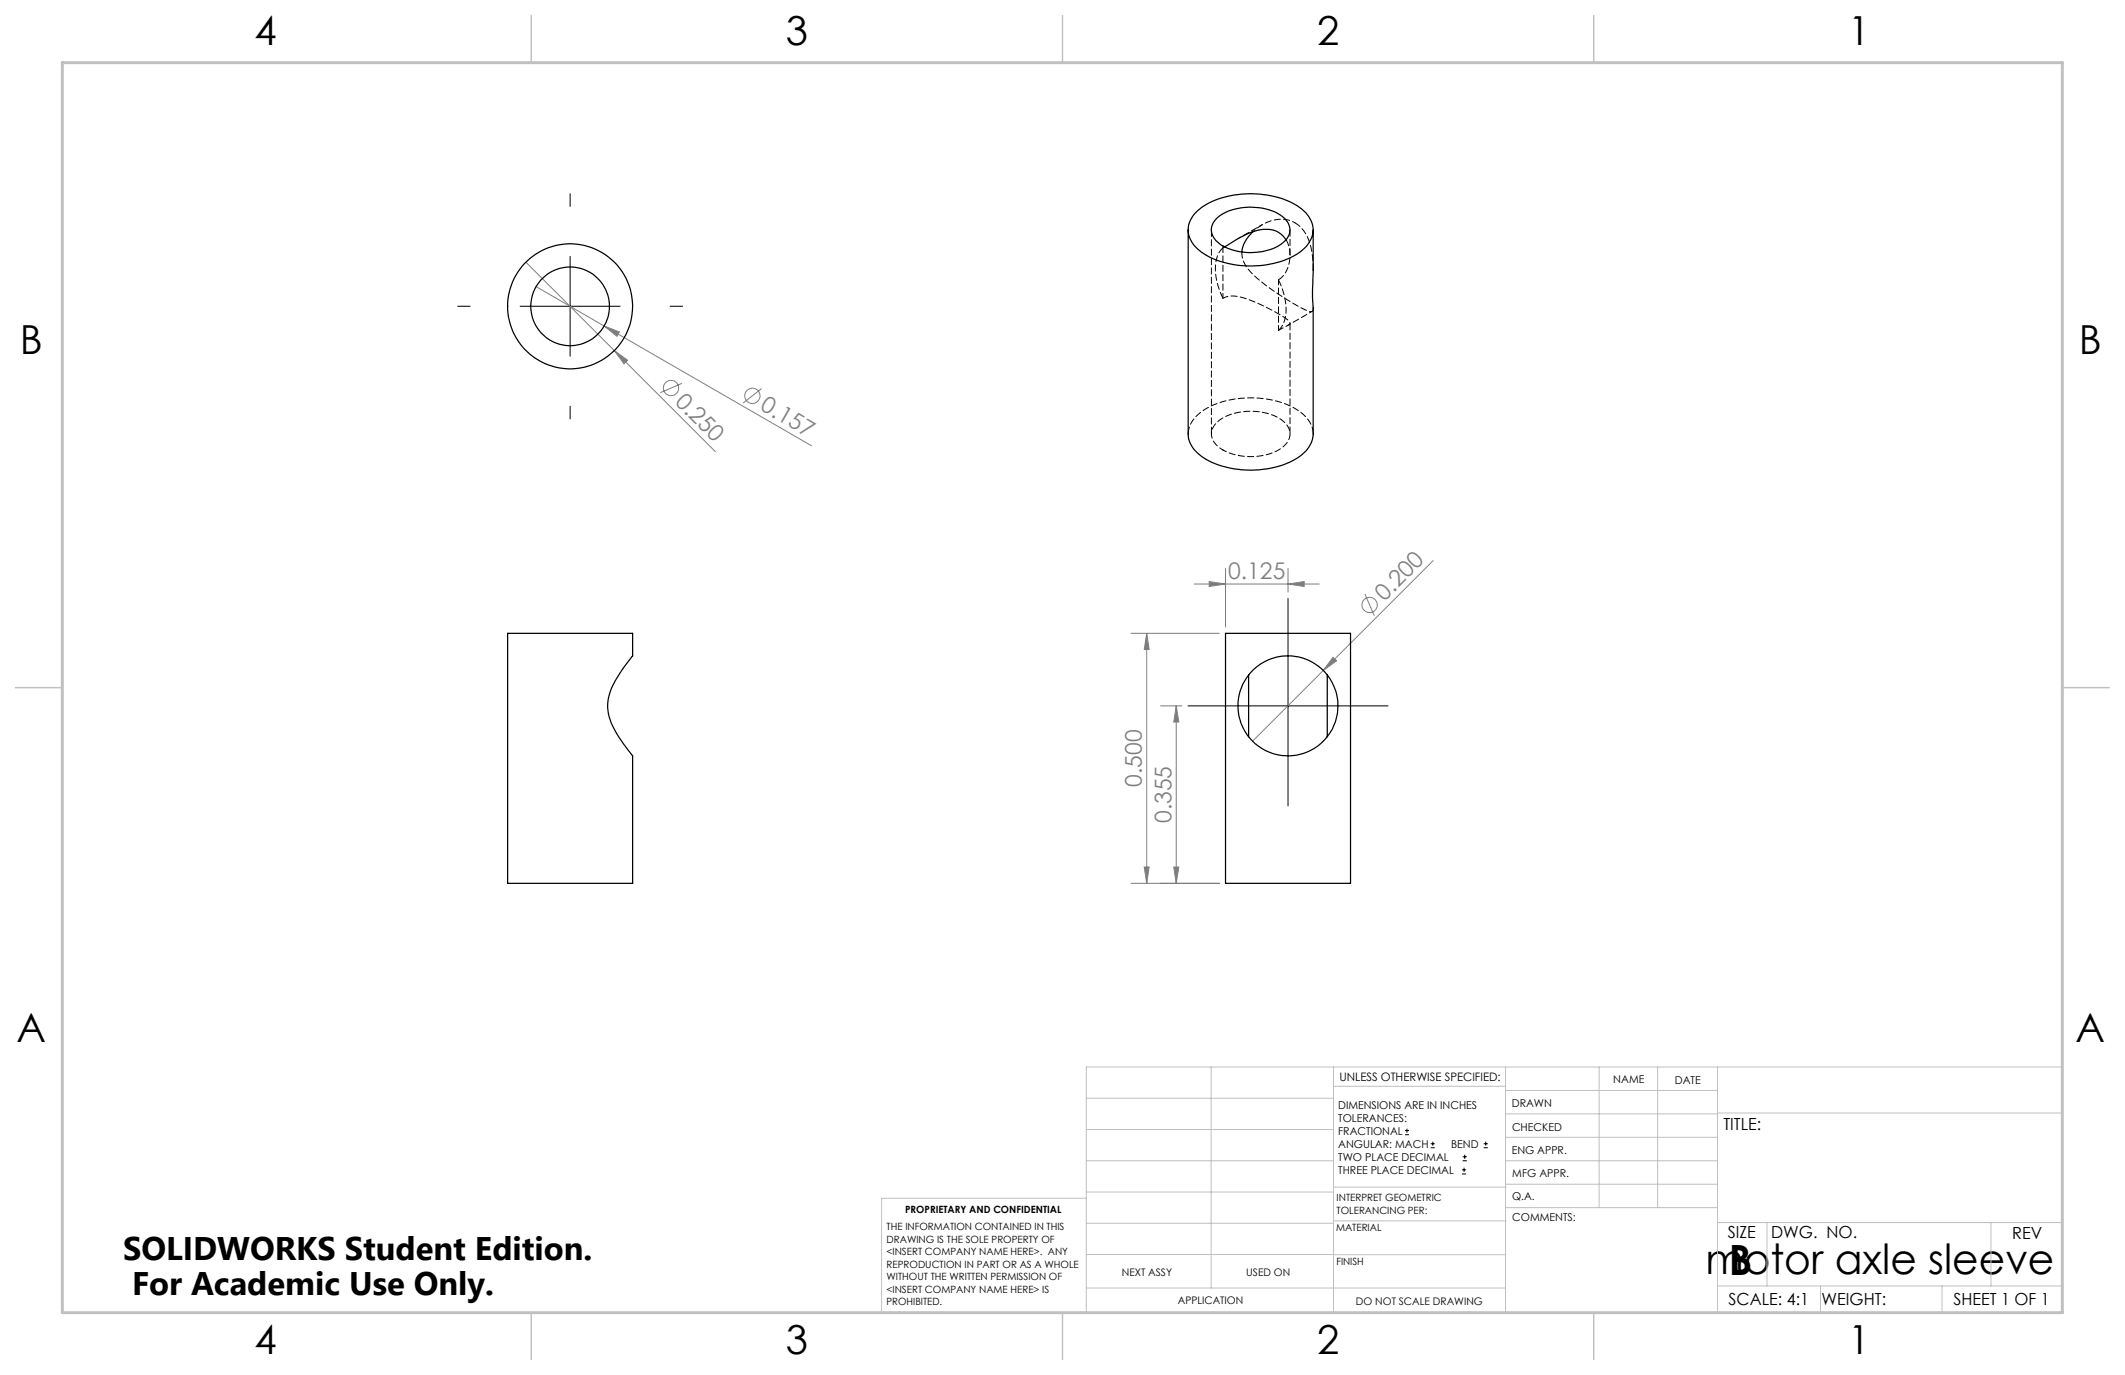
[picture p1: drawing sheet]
<svg xmlns="http://www.w3.org/2000/svg" width="432mm" height="279mm" viewBox="0 0 432 279" stroke-linecap="round" stroke-linejoin="round" font-family="sans-serif">
<g fill="none" stroke="#808080" stroke-width=".2">
<path d="M106.9 53.3l38.4 38.5M108.9 58.2l56 32.4M122.8 66.3l3.1 1.2-.5 .8zM124.8 71.2l2.7 2-.7 .7zM138.6 77.9l-4.4 1.9M154.8 79l-3.8 2.9M242.7 118.7h25.4M245.7 118.2l3.3 .5-3.3 .5zM249 115.5v11.9M261.7 118.7l3.3-.5v1zM261.7 115.5v4.8M291.2 113.9l-22.3 22.3"/>
<path d="M229.8 128.7h18M233 128.7v50.8M233 128.7l.5 3.3h-1zM268.9 136.2l-14.4 14.4M270.9 133.6l.7 .7-2.7 1.9zM277.4 120.7l1.9 4.4M235.8 143.4h4.3M239 143.4v36.1M239 143.4l.5 3.3h-1zM229.8 179.5h18M232.5 176.2h1l-.5 3.3zM238.5 176.2h1l-.5 3.3z"/>
<circle cx="136.4" cy="78.8" r="1.55"/>
<circle cx="152.9" cy="80.4" r="1.55"/>
<circle cx="278.3" cy="122.9" r="1.56"/>
</g>
<g fill="none" stroke="#000" stroke-width=".2">
<path d="M115.9 39.4v2.5M115.9 52.1v20.3M93 62.2h2.5M105.7 62.2h20.3M136.2 62.2h2.5M115.9 82.6v2.5M261.7 121.6v42.2M241.4 143.4h40.6M285.5 230.6h.8M285.5 229.7h.8M285.9 229.3v.9M290.7 233.2h.8"/>
<path d="M290.7 232.4h.8M291.1 232v.8M297.1 238.5h.8M297.1 237.7h.8M297.2 235.9h.9M297.2 235.1h.9M297.5 237.3v.8M297.6 234.6v.9M301.5 233.2h.8M301.5 232.4h.8M301.9 232v.8"/>
</g>
<g fill="none" stroke="#c0c0c0" stroke-width=".2">
<path d="M246.1 216.8v44.9M271 216.8v49.9M305.9 216.8v49.9M324.9 216.8v28.6M336.8 216.8v28.6M349 216.8v49.9M220.7 235.9h50.3M220.7 229.5h50.3M220.7 223.2h50.3M271 220.7h34.9M305.9 231.1h43.1M305.9 226.3h43.1"/>
<path d="M305.9 221.6h43.1M305.9 235.9h43.1M349 226.2h70.1M220.7 243.5h-41.6v23.2h240v-49.9h-198.4v49.9M220.7 248.6h50.3M220.7 242.2h50.3M220.7 254.9h50.3M271 255h34.9M271 248.1h35M271 241.2h35M305.9 240.6h43.1M306 245.4h43"/>
<path d="M349 248.4h70.1M359.1 248.4v12.9M404.6 248.4v12.9M220.7 261.7h85.2M349 261.3h70.1M369.9 261.3v5.4M394.6 261.3v5.4"/>
</g>
<path d="M107.9 3.2v9.5M215.9 3.2v9.5M323.8 3.2v9.5M3.1 139.7h9.6M419.1 139.7h9.5M107.9 266.7v9.6M215.9 266.7v9.6M323.8 266.7v9.6" fill="none" stroke="#c0c0c0" stroke-width=".3"/>
<path d="M12.7 12.7h406.4v254h-406.4z" fill="none" stroke="#c0c0c0" stroke-width=".6"/>
<g fill="#808080">
<path d="M270.9 133.6l.7 .7-2.7 1.9z"/>
<path d="M124.8 71.2l2.7 2-.7 .7z"/>
<path d="M122.8 66.3l3.1 1.2-.5 .8z"/>
<path d="M245.7 118.2l3.3 .5-3.3 .5zM261.7 118.7l3.3-.5v1z"/>
<path d="M238.5 176.2h1l-.5 3.3zM239 143.4l.5 3.3h-1zM232.5 176.2h1l-.5 3.3zM233 128.7l.5 3.3h-1z"/>
</g>
<g fill="none" stroke="#000" stroke-width=".25">
<path d="M241.4 46.7v41.5a6.2 6.2 0 0 0 3.7 5.2 19.6 19.6 0 0 0 18.5-.3 6.2 6.2 0 0 0 3.2-4.9v-25.6a46.4 46.4 0 0 1 0-7.7v-8.2M243 43.2a15.6 15.6 0 0 1 10.8-3.8 16.2 16.2 0 0 1 11.5 3.8 4.8 4.8 0 0 1-.4 7.4 16.6 16.6 0 0 1-11.9 3.4 14.7 14.7 0 0 1-10.4-4.2 4.7 4.7 0 0 1 .4-6.6zM247.2 44.4a11.6 11.6 0 0 1 10.2-1.9 5.9 5.9 0 0 1 4.6 3.6 3.8 3.8 0 0 1-2.4 4 12.1 12.1 0 0 1-11.9-.6 3.1 3.1 0 0 1-.5-5.1zM254.6 47.1a6.4 6.4 0 0 0-2.3 4.1M261.3 48.7a4.6 4.6 0 0 0-5.1-2 22.4 22.4 0 0 0-7.4 3.5M103.2 128.7h25.4v4.6a28.3 28.3 0 0 0-4.7 7.7 9.2 9.2 0 0 0 1.2 7.6l1.5 2.5 2 2.5v25.9h-25.4zM249 128.7h25.4v50.8h-25.4zM253.7 137.2v12.5M269.7 137.2v12.5"/>
<circle cx="115.8" cy="62.2" r="8"/>
<circle cx="115.8" cy="62.2" r="12.7"/>
<circle cx="261.7" cy="143.4" r="10.2"/>
</g>
<path d="M246.2 46.7v41.5M259.8 56.9a6.4 6.4 0 0 0 1.9-7.5l-.4-.7M259.8 56.9a11.1 11.1 0 0 1 1 8.9l-1 1.3M248.5 60.6a11.1 11.1 0 0 1-1-8.9l1-1.3M266.8 88.2a6.3 6.3 0 0 0-3.7-5.2 19.7 19.7 0 0 0-18.4 .3 6.1 6.1 0 0 0-3.3 4.9" fill="none" stroke="#000" stroke-width=".2" stroke-dasharray="1.3 .6" stroke-dashoffset="-.1"/>
<path d="M263.1 45.3a7.3 7.3 0 0 0-8.5 1.8" fill="none" stroke="#000" stroke-width=".2" stroke-dasharray="1.3 .6" stroke-dashoffset=".7"/>
<path d="M248.9 50.1l-.4 .3M252.4 51.2a6.1 6.1 0 0 0 2.4 4.8 43.4 43.4 0 0 0 11.4 7.3l.5-.1 .1-.6M262.1 51.8v-5.1M266.8 54.9a13 13 0 0 0-2-8.2l-1.7-1.4" fill="none" stroke="#000" stroke-width=".2" stroke-dasharray="1.3 .6"/>
<path d="M259.8 56.9v10.2M248.5 60.6v-10.2" fill="none" stroke="#000" stroke-width=".2" stroke-dasharray="1.3 .6" stroke-dashoffset=".3"/>
<path d="M248.5 60.6a6.2 6.2 0 0 1 5 .2 32 32 0 0 1 8.5 4.6l.1 .1a1.27 1.27 0 0 1-1.1 1l-1.2 .6" fill="none" stroke="#000" stroke-width=".2" stroke-dasharray="1.3 .6" stroke-dashoffset=".2"/>
<path d="M248.5 91.4a12.1 12.1 0 0 0 12.2-.6 3.2 3.2 0 0 0-.1-5.4 11.9 11.9 0 0 0-13 .2 3.2 3.2 0 0 0 .1 5.3l.8 .5" fill="none" stroke="#000" stroke-width=".2" stroke-dasharray="1.3 .6" stroke-dashoffset=".5"/>
<path d="M262.1 88.2v-22.6" fill="none" stroke="#000" stroke-width=".2" stroke-dasharray="1.3 .6" stroke-dashoffset="-.2"/>
<path d="M256.5 45.7l-5 2.8M261.7 66.1l4.9-2.8" fill="none" stroke="#000" stroke-width=".2" stroke-dasharray="1.3 .6" stroke-dashoffset=".6"/>
<g font-size="8.5">
<text x="346.5" y="258.9">motor axle sleeve</text>
<text x="351.3" y="259">B</text>
</g>
<g font-size="8.1">
<text x="51.7" y="9.1">4</text>
<text x="159.7" y="9.1">3</text>
<text x="267.6" y="9.1">2</text>
<text x="375.6" y="9.1">1</text>
<text x="4" y="72">B</text>
<text x="422.4" y="72">B</text>
<text x="3.3" y="211.7">A</text>
<text x="421.7" y="211.7">A</text>
<text x="51.7" y="275.2">4</text>
<text x="159.7" y="275.2">3</text>
<text x="267.6" y="275.2">2</text>
<text x="375.6" y="275.2">1</text>
</g>
<g font-size="6.6">
<text x="25" y="255.9">SOLIDWORKS Student Edition.</text>
<text x="26.8" y="263.2">For Academic Use Only.</text>
</g>
<g font-size="4.7" fill="#808080">
<text x="137" y="81.8" transform="rotate(45 137 81.8)">0.250</text>
<text x="154.3" y="83.2" transform="rotate(30 154.3 83.2)">0.157</text>
<text x="249.6" y="117.6">0.125</text>
<text x="281.3" y="122.3" transform="rotate(-45 281.3 122.3)">0.200</text>
<text x="232" y="159.9" transform="rotate(-90 232 159.9)">0.500</text>
<text x="238" y="167.3" transform="rotate(-90 238 167.3)">0.355</text>
</g>
<g font-size="3.4">
<text x="350.2" y="229.5">TITLE:</text>
<text x="351.1" y="251.6">SIZE</text>
<text x="359.9" y="251.6">DWG. NO.</text>
<text x="408.9" y="251.7">REV</text>
<text x="351.2" y="265.2">SCALE: 4:1</text>
<text x="370.1" y="265.3">WEIGHT:</text>
<text x="396.9" y="265.2">SHEET 1 OF 1</text>
</g>
<text font-size="2.4" x="272.2" y="219.7">UNLESS OTHERWISE SPECIFIED:</text>
<g font-size="2.2">
<text x="327.8" y="220.1">NAME</text>
<text x="340.3" y="220.2">DATE</text>
<text x="271.9" y="225.3">DIMENSIONS ARE IN INCHES</text>
<text x="271.9" y="227.9">TOLERANCES:</text>
<text x="307.2" y="224.9">DRAWN</text>
<text x="271.9" y="230.6">FRACTIONAL</text>
<text x="271.9" y="233.2">ANGULAR: MACH</text>
<text x="294.9" y="233.2">BEND</text>
<text x="307.3" y="229.8">CHECKED</text>
<text x="271.9" y="235.9">TWO PLACE DECIMAL</text>
<text x="271.9" y="238.5">THREE PLACE DECIMAL</text>
<text x="307.2" y="234.5">ENG APPR.</text>
<text x="307.3" y="239.2">MFG APPR.</text>
<text x="307.3" y="243.9">Q.A.</text>
<text x="307.3" y="248.1">COMMENTS:</text>
</g>
<g font-size="2.1">
<text x="227.9" y="259.2">NEXT ASSY</text>
<text x="253.3" y="259.2">USED ON</text>
<text x="239.3" y="265">APPLICATION</text>
<text x="275.5" y="265.1">DO NOT SCALE DRAWING</text>
</g>
<g font-size="2">
<text x="271.6" y="244.1">INTERPRET GEOMETRIC</text>
<text x="180.2" y="250">THE INFORMATION CONTAINED IN THIS</text>
<text x="183.9" y="246.4">PROPRIETARY AND CONFIDENTIAL</text>
<text x="271.5" y="250.2">MATERIAL</text>
<text x="271.6" y="246.6">TOLERANCING PER:</text>
<text x="180.2" y="252.5">DRAWING IS THE SOLE PROPERTY OF</text>
<text x="180.2" y="255.1">&lt;INSERT COMPANY NAME HERE&gt;. ANY</text>
<text x="180.2" y="257.6">REPRODUCTION IN PART OR AS A WHOLE</text>
<text x="271.5" y="257">FINISH</text>
<text x="180.2" y="260.1">WITHOUT THE WRITTEN PERMISSION OF</text>
<text x="180.2" y="262.6">&lt;INSERT COMPANY NAME HERE&gt; IS</text>
<text x="180.2" y="265.2">PROHIBITED.</text>
</g>
</svg>
